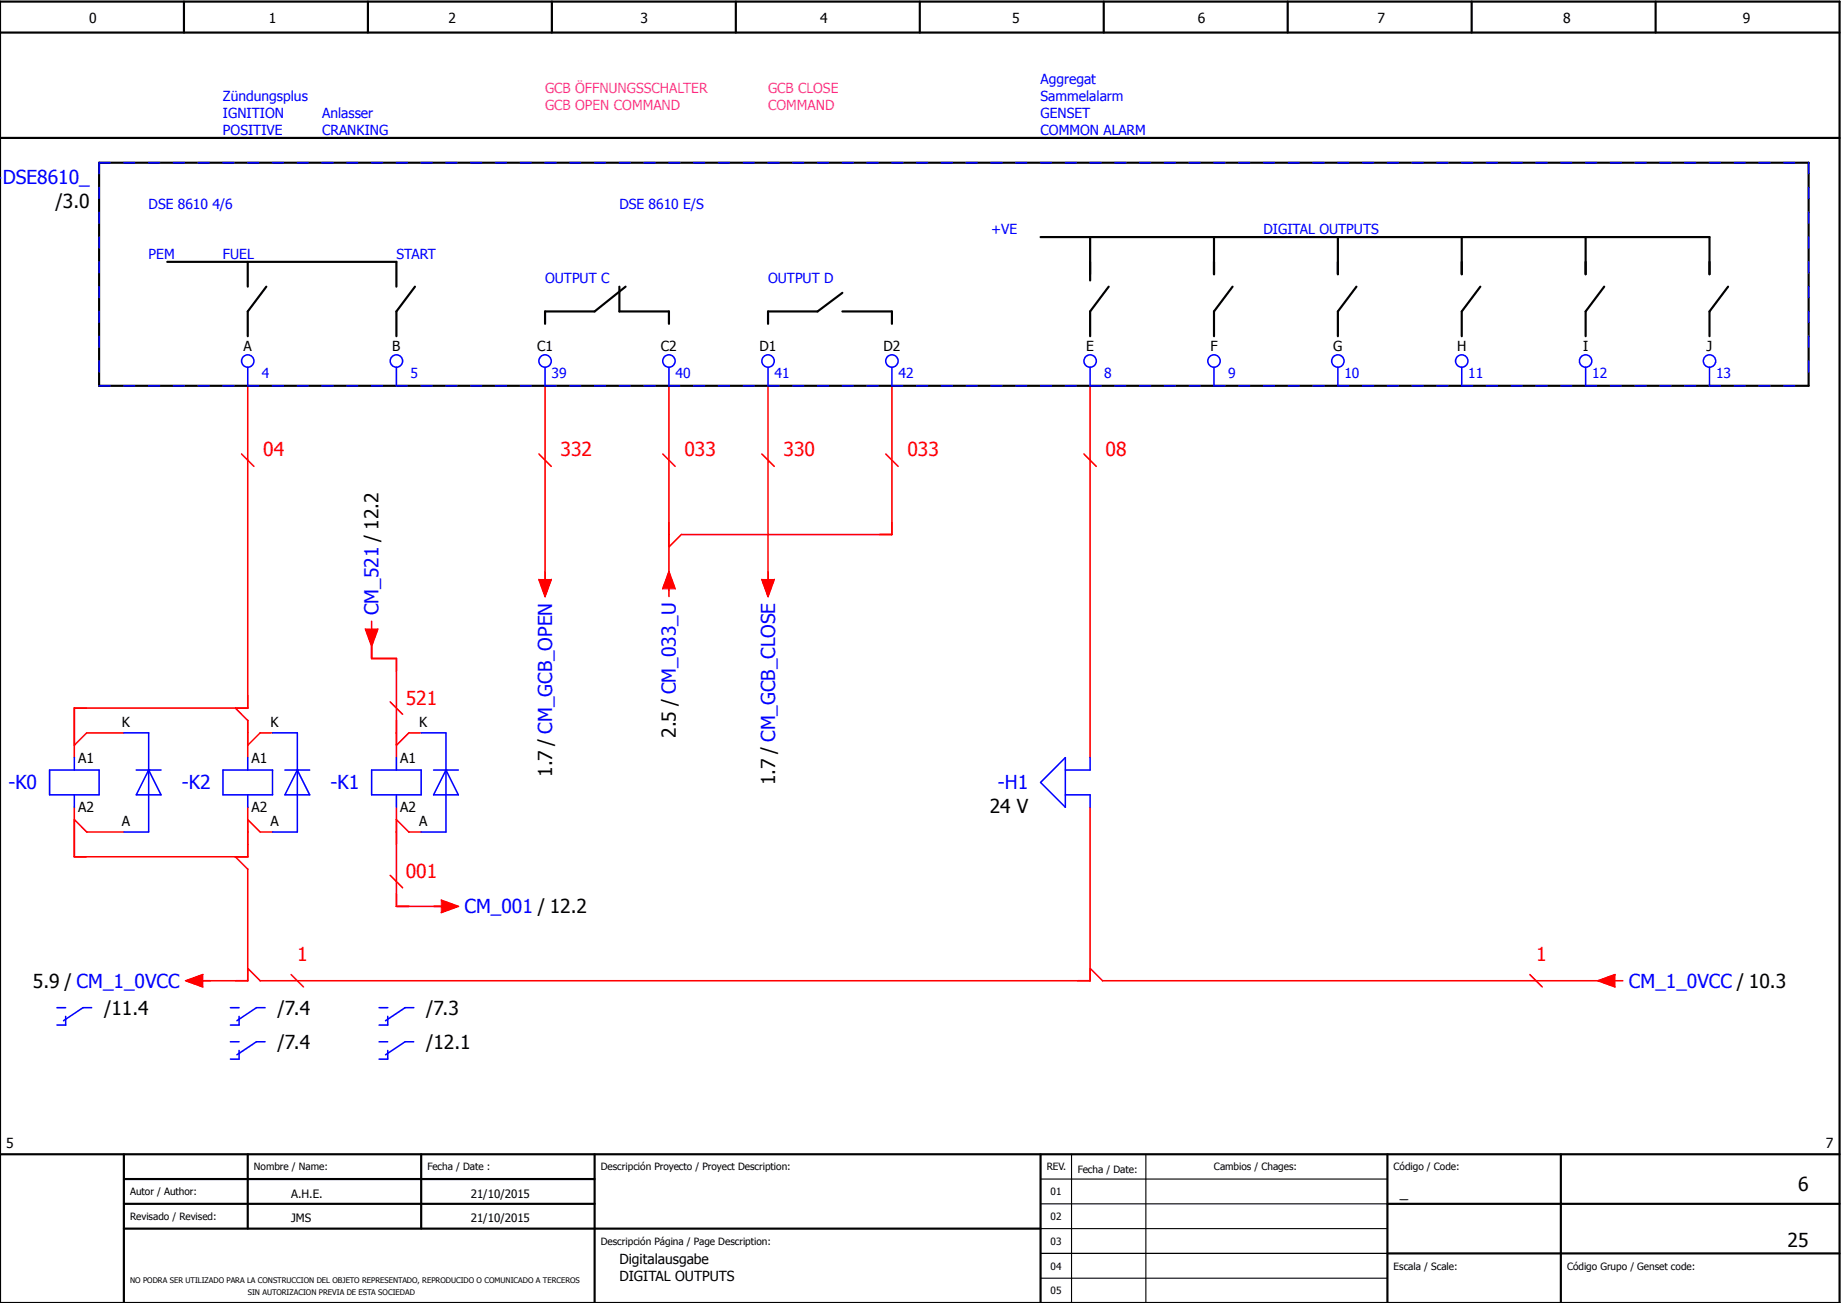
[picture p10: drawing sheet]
<svg xmlns="http://www.w3.org/2000/svg" width="297mm" height="210mm" viewBox="0 0 297 210" stroke-linecap="round" stroke-linejoin="round" font-family="sans-serif">
<g fill="none" stroke="#000" stroke-width=".35">
<path d="M0 5.3h297M0 .3h297v210h-297zM29.7 .3v5M59.4 .3v5M89.1 .3v5M118.8 .3v5M148.5 .3v5M178.2 .3v5M207.9 .3v5M237.6 .3v5M267.3 .3v5M0 22.3h297"/>
<path d="M16 26.3h276v36h-276zM168 38.3h108v6M176 38.3v7M196 38.3v6M216 38.3v6M236 38.3v6M256 38.3v6M27 42.3h37v4M40 42.3v4M43 46.3l-3 4v4M67 46.3l-3 4v4M100 46.3v4h8v2"/>
<path d="M101 46.3l-5 4h-8v2M136 47.3l-4 3h-8v2M136 50.3h8v2M179 46.3l-3 4v4M199 46.3l-3 4v4M219 46.3l-3 4v4M239 46.3l-3 4v4M259 46.3l-3 4v4M279 46.3l-3 4v4M0 186.3h297M20 186.3v24M20 190.3h76"/>
<path d="M20 194.3h76M20 198.3h148M40 186.3v12M68 186.3v12M96 186.3v24M168 186.3v24M224 194.3h73M224 186.3v24M252 186.3v24M224 202.3h73"/>
</g>
<path d="M168 190.3h56M168 194.3h56M168 198.3h56M173 186.3v24M185 186.3v24M168 202.3h56M168 206.3h56" fill="none" stroke="#000" stroke-width=".18"/>
<g fill="none" stroke="#f00" stroke-width=".25">
<path d="M39 73.3l2 2M40 62.3v52h-28v8M87 73.3l2 2M88 62.3v33M107 73.3l2 2M108 62.3v34M123 73.3l2 2M124 62.3v33M143 73.3l2 2M144 62.3v24h-34l-2 2M175 73.3l2 2M176 62.3v60"/>
<path d="M87 93.5l1 2.8 1-2.8M107 95l1-2.7 1 2.7M123 93.5l1 2.8 1-2.8M20 118.3h-6l-2 2M38 114.3l2 2v6M44 118.3h-2l-2 2M59 101.5l1 2.8 1-2.8M60 103.3v3h4v16M60 100.3v1.2M63 113.3l2 2M68 118.3h-2l-2 2M12 130.3v8h28v-8"/>
<path d="M12 132.3l2 2h6M38 138.3l2 2v18h-8M40 132.3l2 2h2M64 132.3l2 2h2M64 130.3v16h8M176 130.3v28h-134l-2-2M32.7 157.3l-2.7 1 2.7 1M47 157.3l2 2M63 141.3l2 2M71.3 145.3l2.7 1-2.7 1M176 156.3l2 2h82M247 157.3l2 2"/>
<path d="M260.8 158.3h1.2M260.8 157.3l-2.8 1 2.8 1"/>
</g>
<path d="M16 26.3h276M16 26.3v36M292 26.3v36M16 62.3h276" fill="none" stroke="#00f" stroke-width=".25" stroke-dasharray="1.7 2.3"/>
<g fill="none" stroke="#00f" stroke-width=".25">
<path d="M40 59.3v3M64 59.3v3M88 59.3v3M108 59.3v3M124 59.3v3M144 59.3v3M176 59.3v3M196 59.3v3M216 59.3v3M236 59.3v3M256 59.3v3M276 59.3v3"/>
<path d="M20 118.3h4v16h-4M44 118.3h4v16h-4M68 118.3h4v16h-4M8 124.3h8v4h-8zM12 122.3v2M12 128.3v2M22 124.3h4M24 124.3h.1M24 124.3l2 4h-4zM36 124.3h8v4h-8zM40 122.3v2M40 128.3v2"/>
<path d="M46 124.3h4M48 124.3h.1M48 124.3l2 4h-4zM60 124.3h8v4h-8zM64 122.3v2M64 128.3v2M70 124.3h4M72 124.3h.1M72 124.3l2 4h-4zM172 128.3h4v2M172 122.3v8l-4-4zM176 122.3v2h-4"/>
<path d="M9.2 162.6h1.4M10.6 164v1.4h-1.4M14.8 162.6h-1.4l-3.1 2.1M37.2 162.6h1.4M37.2 168.1h1.4M38.6 164v1.4h-1.4M38.6 169.5v1.4h-1.4M42.8 162.6h-1.4l-3.1 2.1M42.8 168.1h-1.4l-3.1 2.1M61.2 162.6h1.4M61.2 168.1h1.4M62.6 164v1.4h-1.4"/>
<path d="M62.6 169.5v1.4h-1.4M66.8 162.6h-1.4l-3.1 2.1M66.8 168.1h-1.4l-3.1 2.1"/>
<circle cx="40" cy="58.3" r="1"/>
<circle cx="64" cy="58.3" r="1"/>
<circle cx="88" cy="58.3" r="1"/>
<circle cx="108" cy="58.3" r="1"/>
<circle cx="124" cy="58.3" r="1"/>
<circle cx="144" cy="58.3" r="1"/>
<circle cx="176" cy="58.3" r="1"/>
<circle cx="196" cy="58.3" r="1"/>
<circle cx="216" cy="58.3" r="1"/>
<circle cx="236" cy="58.3" r="1"/>
<circle cx="256" cy="58.3" r="1"/>
<circle cx="276" cy="58.3" r="1"/>
</g>
<g fill="#f00" stroke="#f00" stroke-width=".16">
<path d="M30 158.3l2.7-1v2z"/>
<path d="M258 158.3l2.8-1v2z"/>
<path d="M108 92.3l1 2.7h-2z"/>
<path d="M123 93.5h2l-1 2.8z"/>
<path d="M87 93.5h2l-1 2.8z"/>
<path d="M71.3 145.3l2.7 1-2.7 1z"/>
<path d="M59 101.5h2l-1 2.8z"/>
</g>
<g font-size="3.1" fill="#00f">
<text x="-.7" y="29.8">-DSE8610_</text>
<text x="61.1" y="99.3" transform="rotate(-90 61.1 99.3)">CM_521 / 12.2</text>
<text x="1.4" y="127.4">-K0</text>
<text x="29.4" y="127.4">-K2</text>
<text x="53.4" y="127.4">-K1</text>
<text x="161.1" y="127.4">-H1</text>
<text x="75" y="147.4">CM_001 / 12.2</text>
<text x="263" y="159.4">CM_1_0VCC / 10.3</text>
</g>
<g font-size="3.1">
<text x="9" y="33.5">/3.0</text>
<text x="109.1" y="119.1" transform="rotate(-90 109.1 119.1)">2.5 / CM_033_U</text>
<text x="89.1" y="125.4" transform="rotate(-90 89.1 125.4)">1.7 / CM_GCB_OPEN</text>
<text x="125.1" y="126.7" transform="rotate(-90 125.1 126.7)">1.7 / CM_GCB_CLOSE</text>
<text x="159.8" y="131.1">24 V</text>
<text x="5.3" y="159.4">5.9 / CM_1_0VCC</text>
<text x="16.8" y="163.7">/11.4</text>
<text x="44.8" y="163.7">/7.4</text>
<text x="68.8" y="163.7">/7.3</text>
<text x="44.8" y="169.2">/7.4</text>
<text x="68.8" y="169.2">/12.1</text>
<text x="290.3" y="192.3">6</text>
<text x="288.6" y="201.3">25</text>
</g>
<g font-size="3.1" fill="#f00">
<text x="42.5" y="73.5">04</text>
<text x="90.5" y="73.5">332</text>
<text x="110.5" y="73.5">033</text>
<text x="126.5" y="73.5">330</text>
<text x="146.5" y="73.5">033</text>
<text x="178.5" y="73.5">08</text>
<text x="65.5" y="113.8">521</text>
<text x="65.5" y="141.8">001</text>
<text x="48" y="155">1</text>
<text x="248" y="155">1</text>
</g>
<text font-size="2.5" x="226" y="193.3">_</text>
<g font-size="2.2">
<text x="14.4" y="3.7">0</text>
<text x="43.4" y="3.7">1</text>
<text x="72.4" y="3.7">2</text>
<text x="103.4" y="3.7">3</text>
<text x="132.4" y="3.7">4</text>
<text x="163.4" y="3.7">5</text>
<text x="193.4" y="3.7">6</text>
<text x="222.4" y="3.7">7</text>
<text x="252.4" y="3.7">8</text>
<text x="281.4" y="3.7">9</text>
<text x="39.3" y="56.7">A</text>
<text x="63.3" y="56.7">B</text>
<text x="86.7" y="56.7">C1</text>
<text x="106.7" y="56.7">C2</text>
<text x="122.6" y="56.7">D1</text>
<text x="142.6" y="56.7">D2</text>
<text x="175.4" y="56.7">E</text>
<text x="195.4" y="56.7">F</text>
<text x="215.3" y="56.7">G</text>
<text x="235.2" y="56.7">H</text>
<text x="255.6" y="56.7">I</text>
<text x="275.5" y="56.7">J</text>
<text x="19.7" y="117.3">K</text>
<text x="43.7" y="117.3">K</text>
<text x="67.7" y="117.3">K</text>
<text x="12.6" y="123.1">A1</text>
<text x="40.6" y="123.1">A1</text>
<text x="64.6" y="123.1">A1</text>
<text x="12.6" y="131">A2</text>
<text x="40.6" y="131">A2</text>
<text x="64.6" y="131">A2</text>
<text x="19.7" y="133.3">A</text>
<text x="43.7" y="133.3">A</text>
<text x="67.7" y="133.3">A</text>
<text x="1" y="185.3">5</text>
<text x="294.8" y="185.3">7</text>
<text x="100" y="204">Digitalausgabe</text>
<text x="100" y="206.7">DIGITAL OUTPUTS</text>
</g>
<g font-size="2.2" fill="#00f">
<text x="36" y="16.3">Zündungsplus</text>
<text x="168" y="13.6">Aggregat</text>
<text x="168" y="16.3">Sammelalarm</text>
<text x="36" y="19">IGNITION</text>
<text x="36" y="21.7">POSITIVE</text>
<text x="52" y="19">Anlasser</text>
<text x="52" y="21.7">CRANKING</text>
<text x="168" y="19">GENSET</text>
<text x="168" y="21.7">COMMON ALARM</text>
<text x="24" y="33.7">DSE 8610 4/6</text>
<text x="100" y="33.7">DSE 8610 E/S</text>
<text x="24" y="41.7">PEM</text>
<text x="36" y="41.7">FUEL</text>
<text x="64" y="41.7">START</text>
<text x="160" y="37.7">+VE</text>
<text x="204" y="37.7">DIGITAL OUTPUTS</text>
<text x="88" y="45.7">OUTPUT C</text>
<text x="124" y="45.7">OUTPUT D</text>
<text x="42.3" y="60.9">4</text>
<text x="66.3" y="60.9">5</text>
<text x="89.1" y="60.9">39</text>
<text x="109.1" y="60.9">40</text>
<text x="125.1" y="60.9">41</text>
<text x="145.1" y="60.9">42</text>
<text x="178.3" y="60.9">8</text>
<text x="198.3" y="60.9">9</text>
<text x="217.1" y="60.9">10</text>
<text x="237.1" y="60.9">11</text>
<text x="257.1" y="60.9">12</text>
<text x="277.1" y="60.9">13</text>
</g>
<g font-size="2.2" fill="#f0f">
<text x="88" y="15">GCB ÖFFNUNGSSCHALTER</text>
<text x="88" y="17.7">GCB OPEN COMMAND</text>
<text x="124" y="15">GCB CLOSE</text>
<text x="124" y="17.7">COMMAND</text>
</g>
<g font-size="1.9">
<text x="47" y="193.3">A.H.E.</text>
<text x="47" y="197.3">JMS</text>
<text x="76" y="193.3">21/10/2015</text>
<text x="76" y="197.3">21/10/2015</text>
</g>
<g font-size="1.6">
<text x="41" y="188.9">Nombre / Name:</text>
<text x="69" y="188.9">Fecha / Date :</text>
<text x="97" y="188.9">Descripción Proyecto / Proyect Description:</text>
<text x="169" y="188.9">REV.</text>
<text x="174" y="189.3">Fecha / Date:</text>
<text x="196" y="188.9">Cambios / Chages:</text>
<text x="225" y="188.9">Código / Code:</text>
<text x="21" y="192.9">Autor / Author:</text>
<text x="21" y="196.9">Revisado / Revised:</text>
<text x="169.6" y="192.9">01</text>
<text x="169.6" y="196.9">02</text>
<text x="97" y="200.9">Descripción Página / Page Description:</text>
<text x="169.6" y="200.9">03</text>
<text x="169.6" y="208.9">05</text>
<text x="169.6" y="204.9">04</text>
<text x="225" y="204.9">Escala / Scale:</text>
<text x="253" y="204.9">Código Grupo / Genset code:</text>
</g>
<g font-size="1.2">
<text x="21" y="207">NO PODRA SER UTILIZADO PARA LA CONSTRUCCION DEL OBJETO REPRESENTADO, REPRODUCIDO O COMUNICADO A TERCEROS</text>
<text x="40" y="209">SIN AUTORIZACION PREVIA DE ESTA SOCIEDAD</text>
</g>
</svg>
